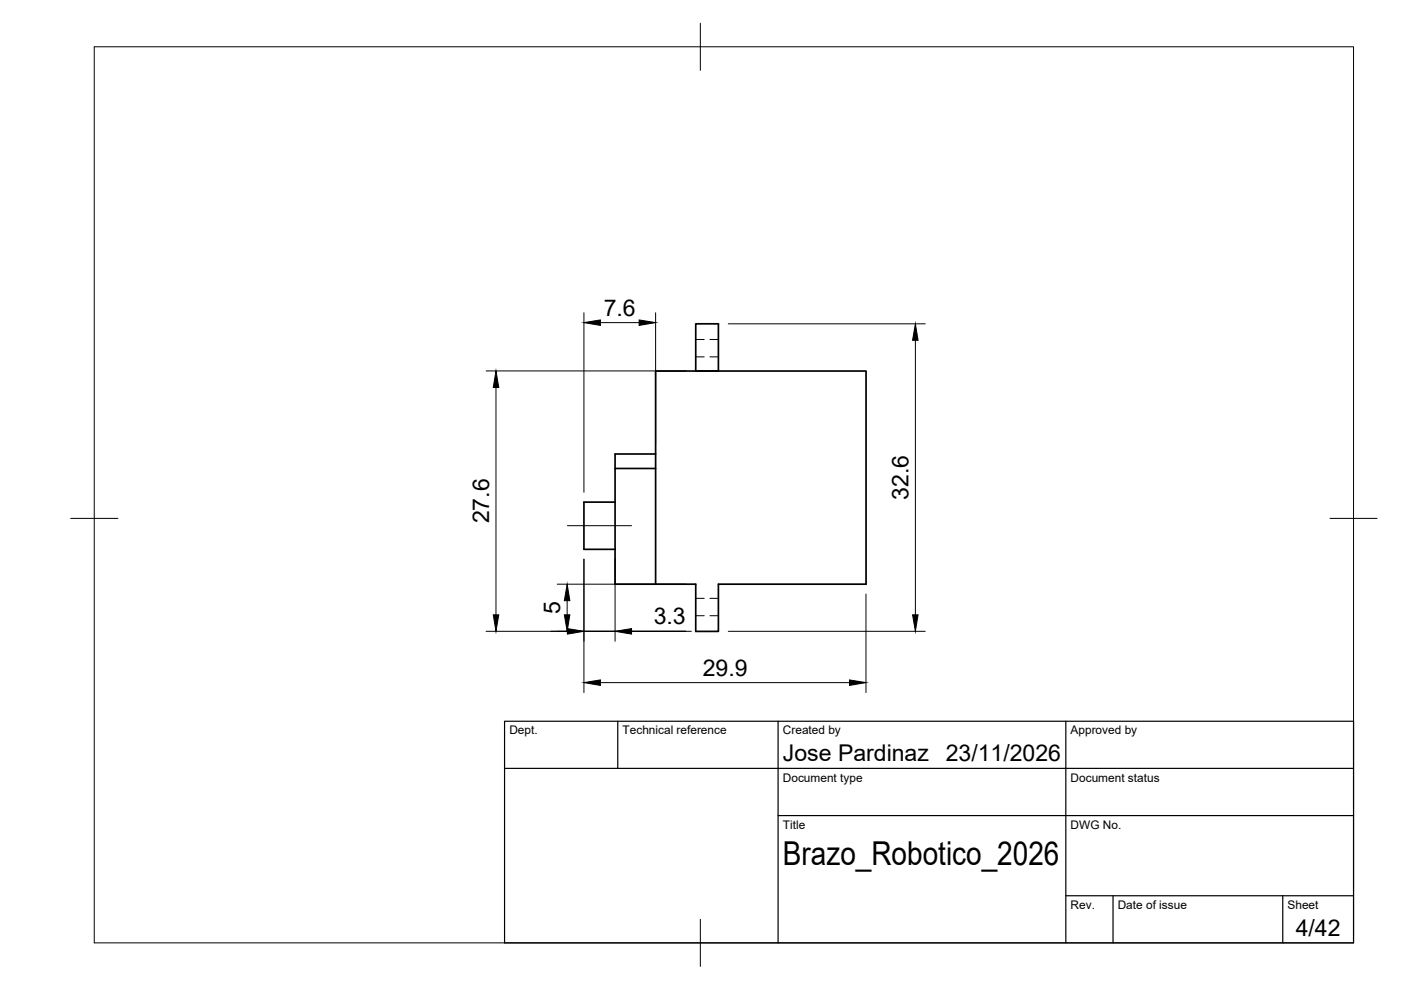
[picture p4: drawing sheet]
<svg xmlns="http://www.w3.org/2000/svg" width="297mm" height="210mm" viewBox="0 0 297 210" stroke-linecap="round" stroke-linejoin="round" font-family="sans-serif">
<!-- layer: Hidden -->
<path d="M147.5 72h1.8M147.5 75.7h1.8M150.5 72h1.8M150.5 75.7h1.8M147.5 130.5h1.8M147.5 126.9h1.8M150.5 130.5h1.8M150.5 126.9h1.8" fill="none" stroke="#000" stroke-width=".21"/>
<!-- layer: Visible -->
<path d="M147.5 68.7h4.8v10h-4.8zM139 99.3h-8.6v24.6h17.1v10h4.8v-10h31.3v-45.2h-44.6v45.2M139 96.3h-8.6v3M130.4 106.5h-6.6v10h6.6" fill="none" stroke="#000" stroke-width=".36"/>
<!-- layer: BORDER -->
<path d="M20 9.9h267v190h-267zM148.5 4.9v10M15 109.9h10M282 109.9h10M148.5 194.9v10" fill="none" stroke="#000" stroke-width=".21"/>
<!-- layer: TITLEBLOCK -->
<path d="M107 152.9h180v47h-180zM131 152.9v10M165 152.9v47M226 152.9v47M107 162.9h180M165 172.9h122M226 189.9h61M236 189.9v10M272 189.9v10" fill="none" stroke="#000" stroke-width=".25"/>
<!-- layer: Smart Centers -->
<path d="M120.3 111.5h13.6" fill="none" stroke="#000" stroke-width=".21"/>
<!-- layer: FD_Dimensions -->
<g fill="none" stroke="#000" stroke-width=".21">
<path d="M103.1 78.6h42.3M123.8 66.3v38.1M127.3 68.4h8.2M139 66.3v27.9M154.4 68.7h41.8M194.1 72.2v58.2M105.2 82.2v48.2M123.8 118.5v28.3M130.4 118.5v17.5M103.1 133.9h43.5M118.2 123.9h27.2M120.2 127.4v3"/>
<path d="M154.4 133.9h41.8M183.6 126v20.8M127.3 144.7h52.8"/>
</g>
<path d="M123.8 68.4l3.5-.6v1.2zM135.5 67.8l3.5 .6-3.5 .6zM194.1 68.7l.5 3.5h-1.1zM105.2 78.6l.5 3.6h-1.1zM104.6 130.4h1.1l-.5 3.5zM119.7 130.4h1.1l-.6 3.5zM120.2 123.9l.6 3.5h-1.1zM120.3 133.3l3.5 .6-3.5 .5zM130.4 133.9l3.5-.6v1.1zM193.5 130.4h1.1l-.5 3.5zM123.8 144.7l3.5-.5v1.1zM180.1 144.2l3.5 .5-3.5 .6z" fill="#000" stroke="#000" stroke-width=".21"/>
<text font-size="7" x="166" y="183.4">Brazo_Robotico_2026</text>
<g font-size="4.9">
<text x="128" y="66.9">7.6</text>
<text x="192.6" y="106" transform="rotate(-90 192.6 106)">32.6</text>
<text x="103.7" y="111" transform="rotate(-90 103.7 111)">27.6</text>
<text x="118.8" y="130.2" transform="rotate(-90 118.8 130.2)">5</text>
<text x="138.6" y="132.4">3.3</text>
<text x="149" y="143.3">29.9</text>
<text x="166" y="161.4">Jose Pardinaz</text>
<text x="200.5" y="161.4">23/11/2026</text>
<text x="274.7" y="198.6">4/42</text>
</g>
<g font-size="2.5">
<text x="108" y="155.7">Dept.</text>
<text x="132" y="155.7">Technical reference</text>
<text x="166" y="155.7">Created by</text>
<text x="227" y="155.7">Approved by</text>
<text x="166" y="165.7">Document type</text>
<text x="227" y="165.7">Document status</text>
<text x="166" y="175.7">Title</text>
<text x="227" y="175.7">DWG No.</text>
<text x="227" y="192.7">Rev.</text>
<text x="237" y="192.7">Date of issue</text>
<text x="273" y="192.7">Sheet</text>
</g>
</svg>
